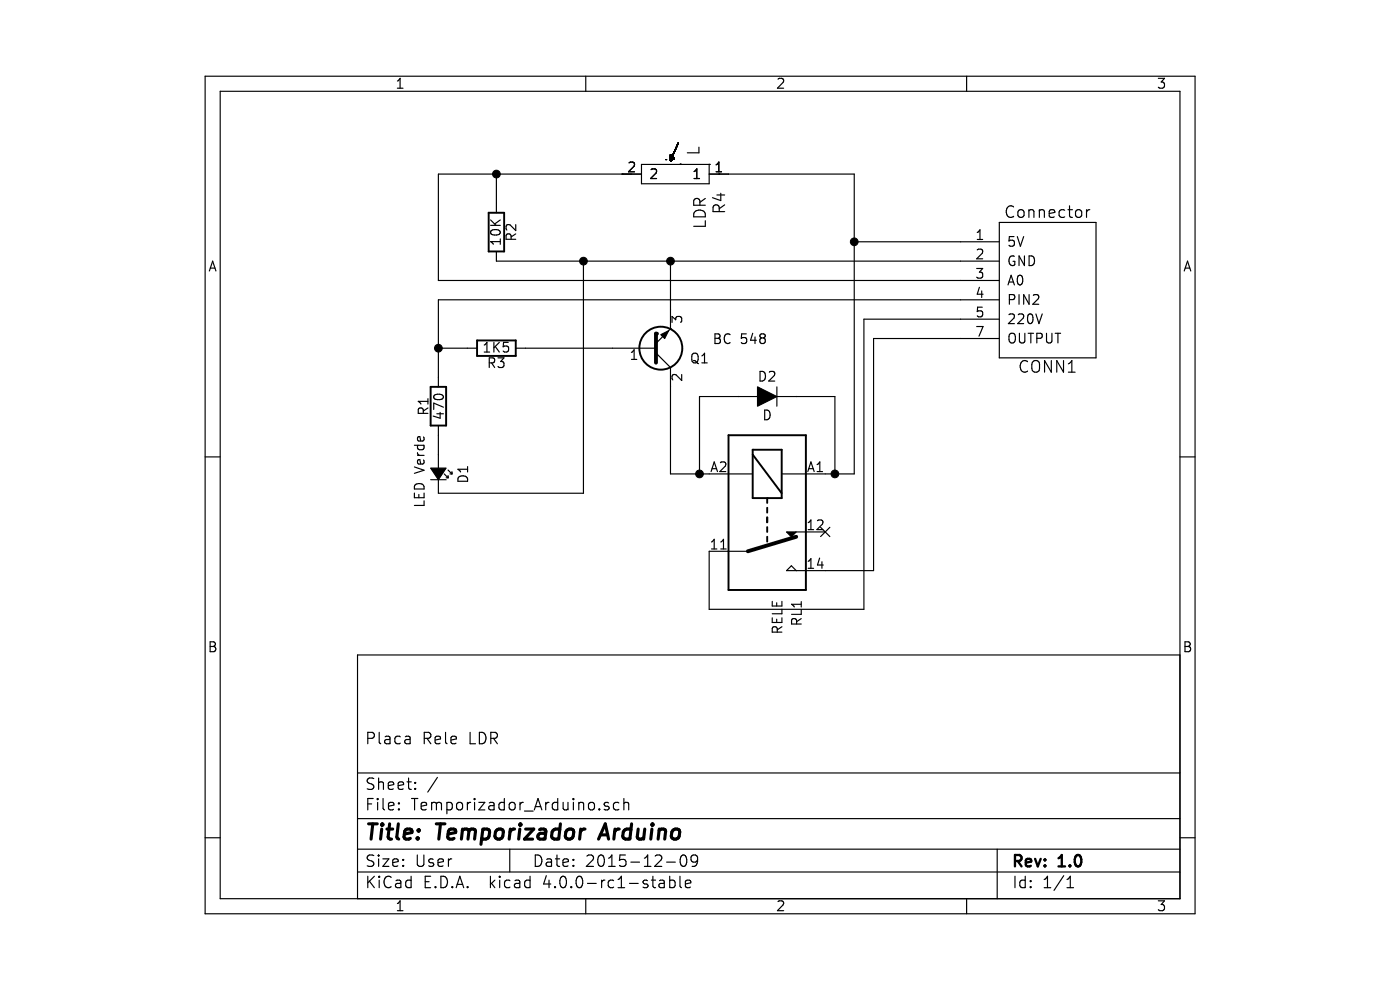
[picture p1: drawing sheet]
EESchema Schematic File Version 2
LIBS:Temporizador_Arduino-rescue
LIBS:Connector
LIBS:power
LIBS:device
LIBS:transistors
LIBS:conn
LIBS:linear
LIBS:regul
LIBS:74xx
LIBS:cmos4000
LIBS:adc-dac
LIBS:memory
LIBS:xilinx
LIBS:microcontrollers
LIBS:dsp
LIBS:microchip
LIBS:analog_switches
LIBS:motorola
LIBS:texas
LIBS:intel
LIBS:audio
LIBS:interface
LIBS:digital-audio
LIBS:philips
LIBS:display
LIBS:cypress
LIBS:siliconi
LIBS:opto
LIBS:atmel
LIBS:contrib
LIBS:capteurs
LIBS:valves
LIBS:relays
LIBS:Temporizador_Arduino-cache
EELAYER 25 0
EELAYER END
$Descr User 5906 5118
encoding utf-8
Sheet 1 1
Title "Temporizador Arduino"
Date "2015-12-09"
Rev "1.0"
Comp ""
Comment1 "Placa Rele LDR"
Comment2 ""
Comment3 ""
Comment4 ""
$EndDescr
$Comp
L FINDER-36.11.4001 RL1
U 1 1
P 3300 2650
F 0 "RL1" H 3750 2800 50  0000 L CNN
F 1 "RELE" H 3750 2700 50  0000 L CNN
F 2 "relay:relay-CQ1" H 3300 2650 60  0001 C CNN
F 3 "" H 3300 2650 60  0000 C CNN
	1    3300 2650
	0    1    1    0   
$EndComp
$Comp
L Q_NPN_BCE Q1
U 1 1
P 2700 1800
F 0 "Q1" H 3000 1850 50  0000 R CNN
F 1 "BC 548" H 3300 1750 50  0000 R CNN
F 2 "transistor-fet+irf7201:transistor-fet+irf7201-TO-92" H 2900 1900 29  0001 C CNN
F 3 "" H 2700 1800 60  0000 C CNN
	1    2700 1800
	1    0    0    1   
$EndComp
$Comp
L D D2
U 1 1
P 3300 2050
F 0 "D2" H 3300 2150 50  0000 C CNN
F 1 "D" H 3300 1950 50  0000 C CNN
F 2 "diode-1:diode-1-AG" H 3300 2050 60  0001 C CNN
F 3 "" H 3300 2050 60  0000 C CNN
	1    3300 2050
	-1   0    0    -1  
$EndComp
$Comp
L R R3
U 1 1
P 1900 1800
F 0 "R3" V 1980 1800 50  0000 C CNN
F 1 "1K5" V 1900 1800 50  0000 C CNN
F 2 "rc-master:rc-master-0204%2f5" V 1830 1800 30  0001 C CNN
F 3 "" H 1900 1800 30  0000 C CNN
	1    1900 1800
	0    1    1    0   
$EndComp
$Comp
L LDR R4
U 1 1
P 2800 900
F 0 "R4" H 2950 1150 60  0000 C CNN
F 1 "LDR" H 3000 1050 60  0000 C CNN
F 2 "rc-master:rc-master-0204%2f5" H 2800 900 60  0001 C CNN
F 3 "" H 2800 900 60  0000 C CNN
	1    2800 900 
	0    1    1    0   
$EndComp
$Comp
L R R2
U 1 1
P 1900 1200
F 0 "R2" V 1980 1200 50  0000 C CNN
F 1 "10K" V 1900 1200 50  0000 C CNN
F 2 "rc-master:rc-master-0204%2f5" V 1830 1200 30  0001 C CNN
F 3 "" H 1900 1200 30  0000 C CNN
	1    1900 1200
	1    0    0    -1  
$EndComp
NoConn ~ 3600 2750
$Comp
L Led_Small D1
U 1 1
P 1600 2450
F 0 "D1" H 1550 2575 50  0000 L CNN
F 1 "LED Verde" H 1425 2350 50  0000 L CNN
F 2 "led:led-LED3MM" V 1600 2450 60  0001 C CNN
F 3 "" V 1600 2450 60  0000 C CNN
	1    1600 2450
	0    1    -1   0   
$EndComp
$Comp
L R R1
U 1 1
P 1600 2100
F 0 "R1" V 1680 2100 50  0000 C CNN
F 1 "470" V 1600 2100 50  0000 C CNN
F 2 "rc-master:rc-master-0204%2f5" V 1530 2100 30  0001 C CNN
F 3 "" H 1600 2100 30  0000 C CNN
	1    1600 2100
	-1   0    0    1   
$EndComp
Wire Wire Line
	3150 2050 2950 2050
Wire Wire Line
	2050 1800 2500 1800
Wire Wire Line
	1900 1050 1900 900 
Connection ~ 1900 900 
Wire Wire Line
	3450 2050 3650 2050
Wire Wire Line
	2950 2050 2950 2450
Connection ~ 2950 2450
Wire Wire Line
	2800 2450 3000 2450
Wire Wire Line
	2800 2000 2800 2450
Wire Wire Line
	1600 1550 1600 1950
Connection ~ 1600 1800
Wire Wire Line
	1600 2250 1600 2350
Wire Wire Line
	3100 900  3750 900 
Wire Wire Line
	3750 900  3750 2450
Wire Wire Line
	3750 1250 4300 1250
Wire Wire Line
	1900 1350 4300 1350
Wire Wire Line
	2800 1600 2800 1350
Connection ~ 2800 1350
Wire Wire Line
	3750 2450 3600 2450
Connection ~ 3750 1250
Wire Wire Line
	3650 2050 3650 2450
Connection ~ 3650 2450
Wire Wire Line
	1600 2550 2350 2550
Wire Wire Line
	2350 2550 2350 1350
Connection ~ 2350 1350
Wire Wire Line
	1600 1450 4300 1450
Wire Wire Line
	1600 1450 1600 900 
Wire Wire Line
	1600 1550 4300 1550
Wire Wire Line
	1600 900  2550 900 
Wire Wire Line
	1600 1800 1750 1800
Wire Wire Line
	3850 2950 3600 2950
Wire Wire Line
	3850 1750 3850 2950
Wire Wire Line
	3000 2850 3000 3150
Wire Wire Line
	3000 3150 3800 3150
Wire Wire Line
	3800 3150 3800 1650
Wire Wire Line
	3800 1650 4300 1650
$Comp
L Connector-RESCUE-Temporizador_Arduino CONN1
U 1 1
P 4700 1100
F 0 "CONN1" H 4650 300 60  0000 C CNN
F 1 "Connector" H 4650 1100 60  0000 C CNN
F 2 "con-amp:con-amp-1X6MTA" H 4650 1100 60  0001 C CNN
F 3 "" H 4650 1100 60  0000 C CNN
	1    4700 1100
	-1   0    0    -1  
$EndComp
Wire Wire Line
	4300 1750 3850 1750
$EndSCHEMATC
